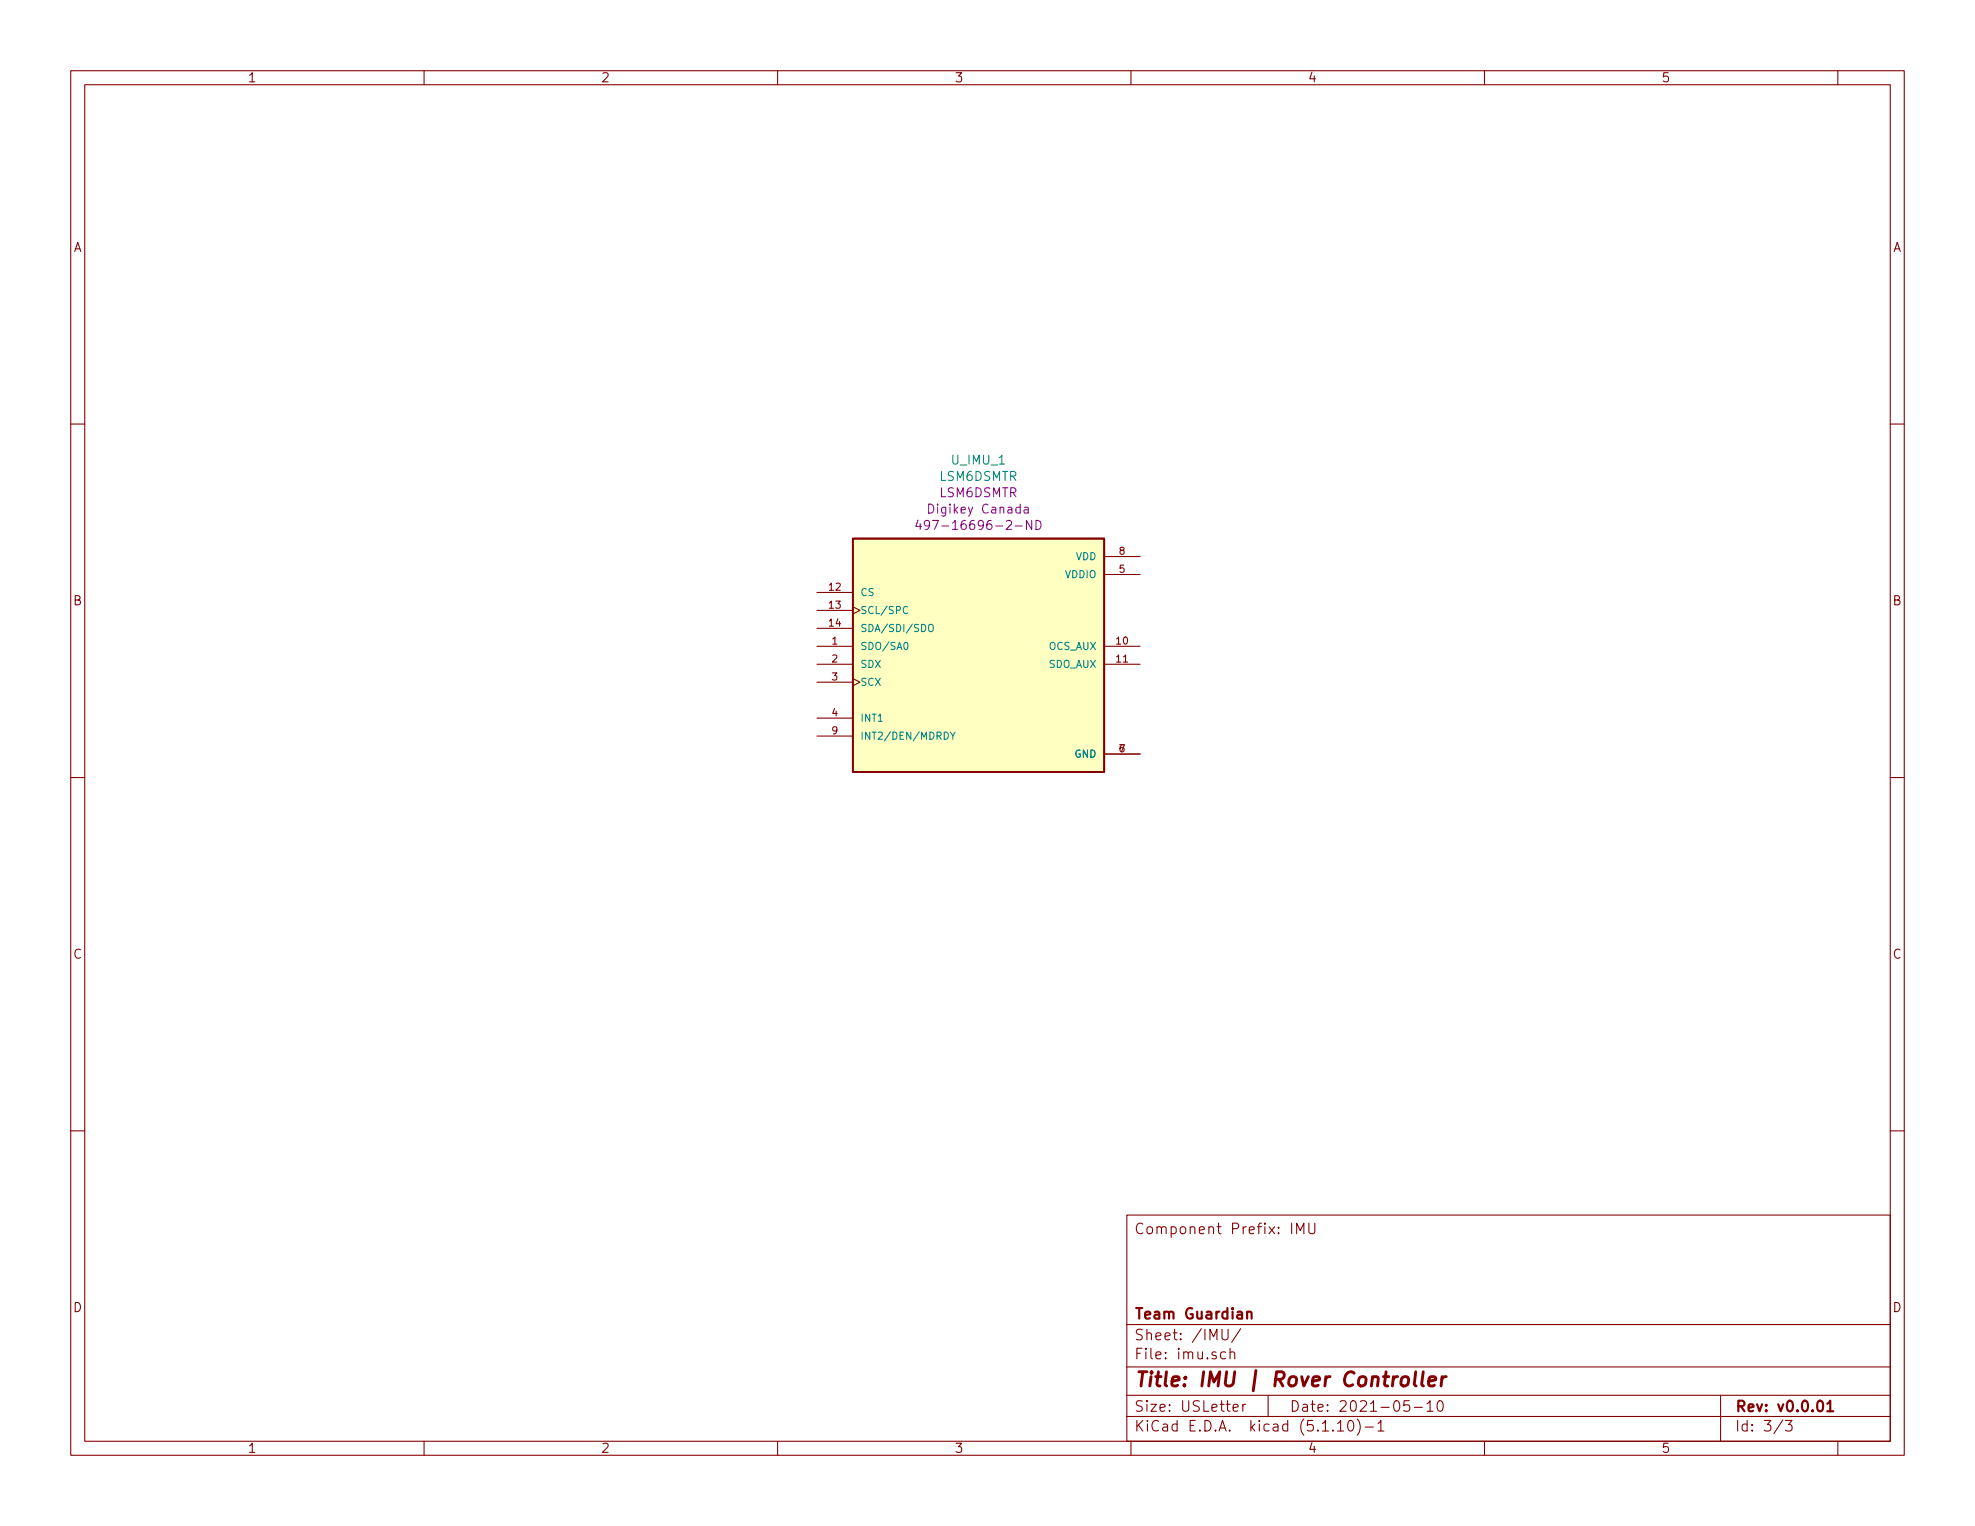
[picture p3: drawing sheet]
<svg xmlns="http://www.w3.org/2000/svg" width="279mm" height="216mm" viewBox="0 0 279 216" stroke-linecap="round" stroke-linejoin="round" font-family="sans-serif">
<g fill="none" stroke="#840000" stroke-width=".15">
<path d="M10 10h259.4v195.9h-259.4zM12 12h255.4v191.9h-255.4zM60 10v2M110 10v2M160 10v2M210 10v2M260 10v2M10 60h2M267.4 60h2M156.2 78.7h5.1M115.6 91.4h5M115.6 94h5"/>
<path d="M115.6 83.8h5M115.6 86.4h5M115.6 88.9h5M115.6 96.5h5M120.6 85.9l1.1 .5-1.1 .5M120.6 96l1.1 .5-1.1 .5M156.2 91.4h5.1M156.2 94h5.1M156.2 81.3h5.1M10 110h2M115.6 101.6h5M115.6 104.1h5"/>
<path d="M156.2 106.7h5.1M267.4 110h2M10 160h2M267.4 160h2M159.4 171.9h108v32h-108zM182.7 173.1v1.4M183.4 174.5v-1.4l.5 1 .6-1v1.4M185.2 173.1v1.3a.54 .54 0 0 0 .8 0v-1.3M159.4 197.4h108M159.4 193.4h108M159.4 187.4h108M172.9 188.1v1.2a.48 .48 0 0 0 .8 .1v-1.3"/>
<path d="M173.4 191.3a.48 .48 0 0 0-.7 .1v.1v.6a.48 .48 0 0 0 .7 .1M174 191.4a.41 .41 0 0 1 .7 .1v.8M174 190.8v1.5M174.4 199.2l.8-.2-.1-.2-.4-.1-.3 .2 .1 .7 .2 .1 .4-.1M175.5 188l-1.3 1.9M175.8 198.7v1M176.2 198.7l-.3 .1-.1 .2M179.4 197.4v3M199.4 198.2h-.7l-.1 .7a.65 .65 0 0 1 .7-.1 .61 .61 0 0 1 .1 .7l-.1 .1a.61 .61 0 0 1-.7-.1M200.1 199.1h1.1M201.9 198.6l.4-.4v1.5M201.9 199.7h.8"/>
<path d="M203.5 198.2a.36 .36 0 0 1 .6 .3 .77 .77 0 0 1-.4 1.2 1 1 0 0 1-.2-1.5zM243.4 197.4v6.5M60 203.9v2M110 203.9v2M159.4 200.4h108M160 203.9v2M189.2 201.4l.5-.4v1.5M189.2 202.5h.9M190.9 201a.36 .36 0 0 1 .5 .2 .77 .77 0 0 1-.4 1.3 1 1 0 0 1-.1-1.5zM192 200.8a1.71 1.71 0 0 1 0 2.2M193.1 201.9h1.2M194.9 201.4l.5-.4v1.5"/>
<path d="M194.9 202.5h.9M210 203.9v2M252.2 200.9l-1.2 1.9M252.6 201h.9l-.5 .5 .4 .2 .1 .1-.1 .5-.2 .2h-.4l-.2-.2M260 203.9v2"/>
</g>
<path d="M176.4 185.7a.38 .38 0 0 1 .7 .1v.8M176.4 185.6v1M257.2 198.3a.37 .37 0 0 1 .4-.1 .37 .37 0 0 1 .3 .3v.3a.72 .72 0 0 1-.3 .9l-.3-.1a1.2 1.2 0 0 1-.1-1.3zM258.5 198.6l.4-.4v1.5M258.5 199.7h.9" fill="none" stroke="#840000" stroke-width=".3"/>
<path d="M198.3 194.9a.53 .53 0 0 1 .6-.2 .53 .53 0 0 1 .4 .4l-.1 .6a.54 .54 0 0 1-.5 .4 .54 .54 0 0 1-.5-.4zM200.3 194.1l-.2 1.7 .2 .3M201.3 194.1l-.2 1.7 .3 .3M202.1 195.4l1-.2-.1-.4h-.5h-.2l-.1 .2-.1 .8 .1 .2 .1 .1 .6-.1M204 194.8l-.1 1.3M204.6 194.8a.55 .55 0 0 0-.6 .3" fill="none" stroke="#840000" stroke-width=".41"/>
<path d="M120.6 76.2h35.6v33h-35.6z" fill="#ffffc2" stroke="#ffffc2" stroke-width=".14"/>
<path d="M120.6 76.2h35.6v33h-35.6z" fill="none" stroke="#840000" stroke-width=".25"/>
<path d="M128 91l.1-.1a.55 .55 0 0 1 .4 .5 .55 .55 0 0 1-.4 .5l-.1-.1-.1-.3zM128.4 85.9a.4 .4 0 0 0-.5 0 .4 .4 0 0 0-.1 .5 .37 .37 0 0 0 .2 .4 .37 .37 0 0 0 .4-.1M131.4 88.5l.2-.2 .3 .1a.69 .69 0 0 1-.1 1h-.2l-.2-.2zM134.4 103.6l.4 .5 .3-.5M134.8 104.1v.5" fill="none" stroke="#008484" stroke-width=".15"/>
<path d="M129.9 73.6l-.3 .9h.8M130.2 74.1v.8M131.4 71.3a.64 .64 0 0 1 .7 .7 .64 .64 0 0 1-.7 .6zM131.5 74.2l-.3 .2h-.3l-.1-.2v-.3l.1-.2a.4 .4 0 0 1 .5 .1 1.03 1.03 0 0 1-.2 1.1h-.3M144.9 71.8h.5l.1 .8M145.5 72.1h-.5a.25 .25 0 0 0-.2 .3 .25 .25 0 0 0 .2 .2l.5-.1M145.9 73.6v1.3l-.7-1.3v1.3M146.6 73.6a.66 .66 0 0 1 .7 .5 .66 .66 0 0 1-.4 .8h-.3z" fill="none" stroke="#840084" stroke-width=".15"/>
<text font-size="2.8" fill="#840000" x="160.4" y="196.2">Title: IMU | Rover Controller</text>
<g font-size="2.1" fill="#840000">
<text x="160.4" y="174.6">Component Prefix: IMU</text>
<text x="160.4" y="189.6">Sheet: /IMU/</text>
<text x="160.4" y="186.6">Team Guardian</text>
<text x="160.4" y="192.3">File: imu.sch</text>
<text x="160.4" y="202.5">KiCad E.D.A. kicad (5.1.10)-1</text>
<text x="160.4" y="199.7">Size: USLetter</text>
<text x="182.4" y="199.7">Date: 2021-05-10</text>
<text x="245.4" y="199.7">Rev: v0.0.01</text>
<text x="245.4" y="202.5">Id: 3/3</text>
</g>
<g font-size="1.8" fill="#840000">
<text x="35" y="11.6">1</text>
<text x="85" y="11.6">2</text>
<text x="135" y="11.6">3</text>
<text x="185" y="11.6">4</text>
<text x="235" y="11.6">5</text>
<text x="10.4" y="35.6">A</text>
<text x="267.8" y="35.6">A</text>
<text x="10.4" y="85.6">B</text>
<text x="267.8" y="85.6">B</text>
<text x="10.4" y="135.6">C</text>
<text x="267.8" y="135.6">C</text>
<text x="10.4" y="185.6">D</text>
<text x="267.8" y="185.6">D</text>
<text x="35" y="205.5">1</text>
<text x="85" y="205.5">2</text>
<text x="135" y="205.5">3</text>
<text x="185" y="205.5">4</text>
<text x="235" y="205.5">5</text>
</g>
<g font-size="1.8" fill="#008484">
<text x="134.7" y="65.7">U_IMU_1</text>
<text x="132.9" y="68">LSM6DSMTR</text>
</g>
<g font-size="1.8" fill="#840084">
<text x="132.9" y="70.4">LSM6DSMTR</text>
<text x="131.9" y="72.7">Digikey Canada</text>
<text x="131.9" y="75">497-16696-2-ND</text>
</g>
<g font-size="1.4" fill="#840000">
<text x="117.3" y="83.6">12</text>
<text x="158.4" y="81">5</text>
<text x="158.4" y="78.5">8</text>
<text x="117.3" y="86.1">13</text>
<text x="117.3" y="88.6">14</text>
<text x="117.7" y="91.2">1</text>
<text x="117.7" y="93.7">2</text>
<text x="158" y="91.2">10</text>
<text x="158" y="93.7">11</text>
<text x="117.7" y="96.3">3</text>
<text x="117.7" y="101.3">4</text>
<text x="117.7" y="103.9">9</text>
<text x="158.4" y="106.4">7</text>
</g>
<g font-size="1.4" fill="#008484">
<text x="150.7" y="81.8">VDDIO</text>
<text x="152.2" y="79.2">VDD</text>
<text x="121.7" y="84.3">CS</text>
<text x="121.7" y="86.9">SCL/SPC</text>
<text x="121.7" y="89.4">SDA/SDI/SDO</text>
<text x="121.7" y="91.9">SDO/SA0</text>
<text x="121.7" y="94.5">SDX</text>
<text x="148.4" y="91.9">OCS_AUX</text>
<text x="148.4" y="94.5">SDO_AUX</text>
<text x="121.7" y="97">SCX</text>
<text x="121.7" y="102.1">INT1</text>
<text x="121.7" y="104.6">INT2/DEN/MDRDY</text>
<text x="152" y="107.2">GND</text>
</g>
</svg>
